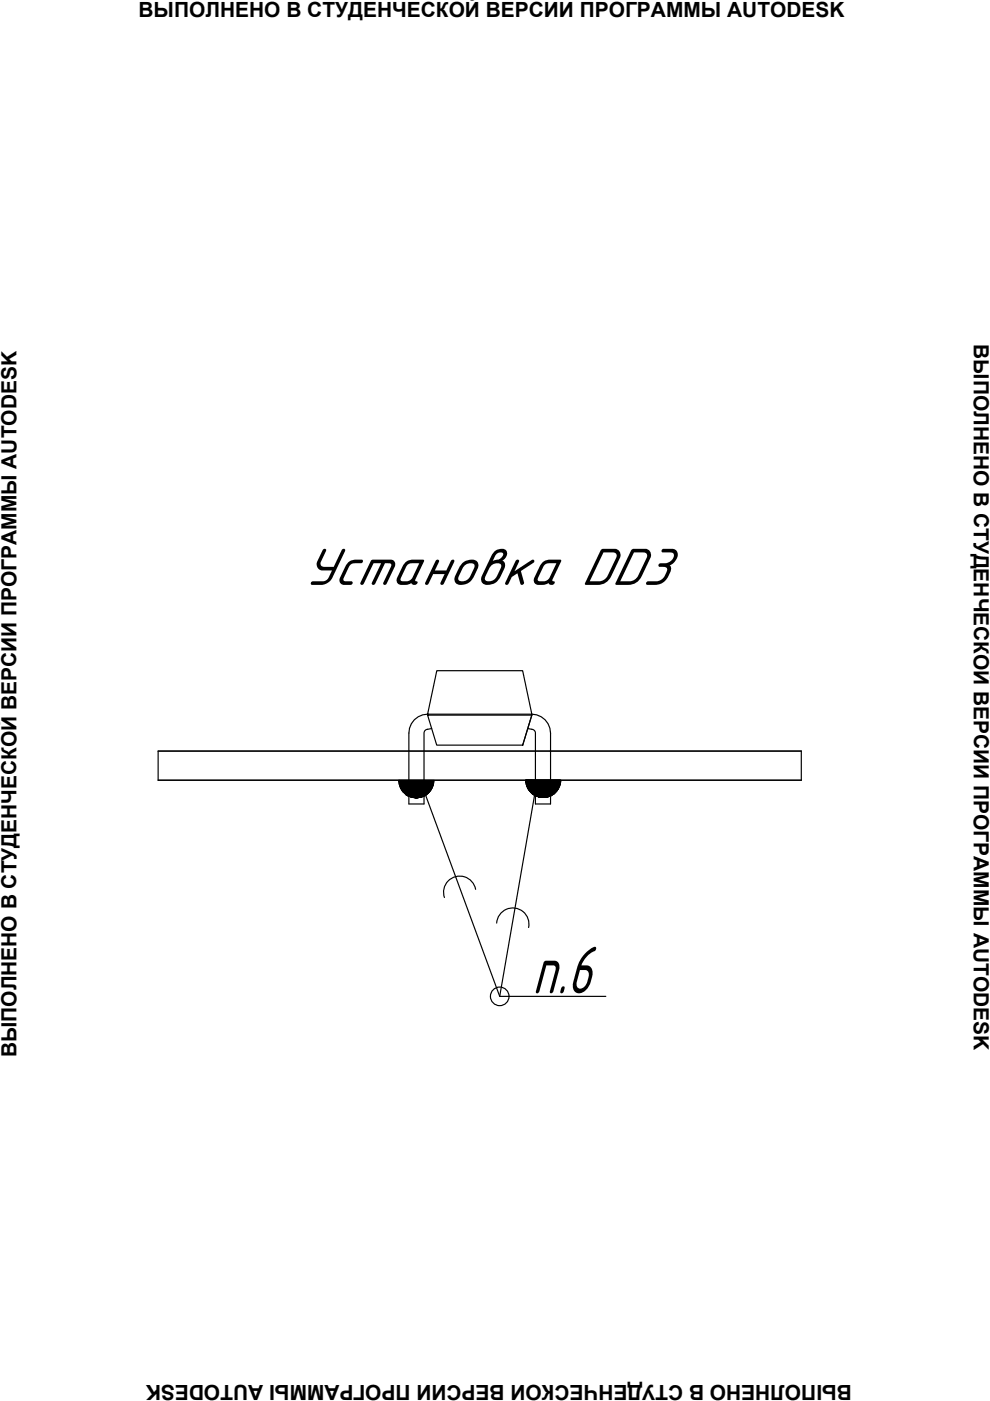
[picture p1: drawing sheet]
<svg xmlns="http://www.w3.org/2000/svg" width="210mm" height="297mm" viewBox="0 0 210 297" stroke-linecap="round" stroke-linejoin="round" font-family="sans-serif">
<!-- layer: 0 -->
<g fill="none" stroke="#000" stroke-width=".25">
<path d="M33.5 159.2h136.4v6.2h-136.4zM90.7 151.6l1.9-9.4h18.2l2 9.2h-22.1a4 4 0 0 0-4 4v15.1h3.2v-15.1l.4-.7 1.2-.2M90.7 151.6h22.1l-2 6.4h-18.2zM112.8 151.4l-2 6.6M112.8 151.4a4 4 0 0 1 3.9 4v15.1h-3.2v-15.1l-.4-.7-1.2-.2M112.8 151.4v.2M89.9 167.7l16 43.6h22.5M113.5 167.5l-7.6 43.8"/>
<circle cx="106" cy="211.2" r="1.97"/>
</g>
<path d="M100.8 188.6a3.4 3.4 0 0 0-4.2-2.7 3.4 3.4 0 0 0-2.4 4.4M105.3 195.7a3.4 3.4 0 0 1 3.9-3.2 3.4 3.4 0 0 1 2.9 4.2" fill="none" stroke="#000" stroke-width=".25"/>
<!-- layer: 0 -->
<g fill="#000" stroke="#000" stroke-width=".21">
<path d="M84.6 165.5h7.4zM88 169.1h.6zM111.5 165.4h7.4zM114.9 169.1h.6z"/>
<path d="M88 169.1h.5zM88 169.1h.5z"/>
<path d="M87.7 169.1h1.1zM87.7 169.1h.9z"/>
<path d="M87.7 169.1h1.1zM87.7 169.1h1.1z"/>
<path d="M87.5 169h1.6zM87.5 169l1.3 .1z"/>
<path d="M87.4 169h1.7zM87.4 169h1.7z"/>
<path d="M87.2 169h2.2zM87.2 169h1.9z"/>
<path d="M87.2 169h2.2zM87.2 169h2.2z"/>
<path d="M86.9 168.9h2.7zM86.9 168.9l2.5 .1z"/>
<path d="M86.9 168.9h2.7zM86.9 168.9h2.7z"/>
<path d="M86.7 168.8h3.2zM86.7 168.8l2.9 .1z"/>
<path d="M86.7 168.8h3.2zM86.7 168.8h3.2z"/>
<path d="M86.4 168.7l3.5 .1 .2-.1zM86.4 168.7l3.5 .1h-3.2z"/>
<path d="M86.4 168.6h3.7zM86.4 168.6l3.7 .1z"/>
<path d="M86.2 168.5l3.9 .1 .2-.1zM86.2 168.5l3.9 .1h-3.7z"/>
<path d="M86.2 168.5h4.2zM86.2 168.5h4.1z"/>
<path d="M86 168.3l4.4 .2 .2-.2zM86 168.3l4.4 .2h-4.2z"/>
<path d="M86 168.3h4.6zM86 168.3h4.6z"/>
<path d="M85.8 168.2l4.8 .1 .2-.1zM85.8 168.2l4.8 .1h-4.6z"/>
<path d="M85.8 168.2h5zM85.8 168.2h5z"/>
<path d="M85.6 168l5.2 .2 .2-.2zM85.6 168l5.2 .2h-5z"/>
<path d="M85.6 168h5.4zM85.6 168h5.4z"/>
<path d="M85.4 167.8l5.6 .2 .2-.2zM85.4 167.8l5.6 .2h-5.4z"/>
<path d="M85.4 167.8h5.8zM85.4 167.8h5.8z"/>
<path d="M85.2 167.5l6 .3 .1-.3zM85.2 167.5l6 .3h-5.8z"/>
<path d="M85.2 167.5h6.1zM85.2 167.5h6.1z"/>
<path d="M85.1 167.3l6.2 .2 .2-.2zM85.1 167.3l6.2 .2h-6.1z"/>
<path d="M85.1 167.3h6.4zM85.1 167.3h6.4z"/>
<path d="M84.9 167.1l6.6 .2 .1-.2zM84.9 167.1l6.6 .2h-6.4z"/>
<path d="M84.9 167.1h6.7zM84.9 167.1h6.7z"/>
<path d="M84.8 166.8l6.8 .3 .1-.3zM84.8 166.8l6.8 .3h-6.7z"/>
<path d="M84.8 166.8h6.9zM84.8 166.8h6.9z"/>
<path d="M84.7 166.6l7 .2 .1-.2zM84.7 166.6l7 .2h-6.9z"/>
<path d="M84.7 166.5h7.1zM84.7 166.5l7.1 .1z"/>
<path d="M84.7 166.3l7.1 .2 .1-.2zM84.7 166.3l7.1 .2h-7.1z"/>
<path d="M84.7 166.3h7.2zM84.7 166.3h7.2z"/>
<path d="M84.6 166h7.3zM84.6 166h7.3z"/>
<path d="M84.6 166l7.3 .3v-.3zM84.6 166l7.3 .3h-7.2z"/>
<path d="M84.6 165.7h7.4zM84.6 165.7h7.4z"/>
<path d="M84.6 165.7l7.3 .3 .1-.3zM84.6 165.7l7.3 .3h-7.3z"/>
<path d="M84.6 165.5l7.4 .2v-.2zM84.6 165.5l7.4 .2h-7.4z"/>
<path d="M114.9 169.1h.5zM114.9 169.1h.5z"/>
<path d="M114.6 169h1.1zM114.6 169l.9 .1z"/>
<path d="M114.6 169h1.1zM114.6 169h1.1z"/>
<path d="M114.4 169h1.6zM114.4 169h1.3z"/>
<path d="M114.3 169h1.7zM114.3 169h1.7z"/>
<path d="M114.1 168.9h2.2zM114.1 168.9l1.9 .1z"/>
<path d="M114.1 168.9h2.2zM114.1 168.9h2.2z"/>
<path d="M113.8 168.8h2.7zM113.8 168.8l2.5 .1z"/>
<path d="M113.8 168.8h2.7zM113.8 168.8h2.7z"/>
<path d="M113.6 168.7h3.2zM113.6 168.7l2.9 .1z"/>
<path d="M113.6 168.7h3.2zM113.6 168.7h3.2z"/>
<path d="M113.3 168.6l3.5 .1 .2-.1zM113.3 168.6l3.5 .1h-3.2z"/>
<path d="M113.3 168.6h3.7zM113.3 168.6h3.7z"/>
<path d="M113.1 168.4l3.9 .2 .2-.2zM113.1 168.4l3.9 .2h-3.7z"/>
<path d="M113.1 168.4h4.2zM113.1 168.4h4.1z"/>
<path d="M112.9 168.3l4.4 .1 .2-.1zM112.9 168.3l4.4 .1h-4.2z"/>
<path d="M112.9 168.3h4.6zM112.9 168.3h4.6z"/>
<path d="M112.7 168.1l4.8 .2 .2-.2zM112.7 168.1l4.8 .2h-4.6z"/>
<path d="M112.7 168.1h5zM112.7 168.1h5z"/>
<path d="M112.5 167.9l5.2 .2 .2-.2zM112.5 167.9l5.2 .2h-5z"/>
<path d="M112.5 167.9h5.4zM112.5 167.9h5.4z"/>
<path d="M112.3 167.7l5.6 .2 .2-.2zM112.3 167.7l5.6 .2h-5.4z"/>
<path d="M112.3 167.7h5.8zM112.3 167.7h5.8z"/>
<path d="M112.1 167.5l6 .2 .1-.2zM112.1 167.5l6 .2h-5.8z"/>
<path d="M112.1 167.5h6.1zM112.1 167.5h6.1z"/>
<path d="M112 167.2l6.2 .3 .2-.3zM112 167.2l6.2 .3h-6.1z"/>
<path d="M112 167.2h6.4zM112 167.2h6.4z"/>
<path d="M111.8 167l6.6 .2 .1-.2zM111.8 167l6.6 .2h-6.4z"/>
<path d="M111.8 167h6.7zM111.8 167h6.7z"/>
<path d="M111.7 166.8l6.8 .2 .1-.2zM111.7 166.8l6.8 .2h-6.7z"/>
<path d="M111.7 166.7h6.9zM111.7 166.7l6.9 .1z"/>
<path d="M111.6 166.5l7 .2 .1-.2zM111.6 166.5l7 .2h-6.9z"/>
<path d="M111.6 166.5h7.1zM111.6 166.5h7.1z"/>
<path d="M111.6 166.2h7.2zM111.6 166.2h7.2z"/>
<path d="M111.6 166.2l7.1 .3 .1-.3zM111.6 166.2l7.1 .3h-7.1z"/>
<path d="M111.5 166l7.3 .2v-.2zM111.5 166l7.3 .2h-7.2z"/>
<path d="M111.5 165.9h7.3zM111.5 165.9l7.3 .1z"/>
<path d="M111.5 165.7h7.4zM111.5 165.7h7.4z"/>
<path d="M111.5 165.7l7.3 .2 .1-.2zM111.5 165.7l7.3 .2h-7.3z"/>
<path d="M111.5 165.4l7.4 .3v-.3zM111.5 165.4l7.4 .3h-7.4z"/>
</g>
<text font-size="15.8" x="112.8" y="210.6">п.6</text>
<text font-size="12.1" x="64.1" y="124">Установка DD3</text>
<g font-size="4.4">
<text x="29.4" y="3.5">ВЫПОЛНЕНО В СТУДЕНЧЕСКОЙ ВЕРСИИ ПРОГРАММЫ AUTODESK</text>
<text x="206.5" y="72.9" transform="rotate(90 206.5 72.9)">ВЫПОЛНЕНО В СТУДЕНЧЕСКОЙ ВЕРСИИ ПРОГРАММЫ AUTODESK</text>
<text x="3.5" y="224.2" transform="rotate(-90 3.5 224.2)">ВЫПОЛНЕНО В СТУДЕНЧЕСКОЙ ВЕРСИИ ПРОГРАММЫ AUTODESK</text>
<text x="180.6" y="293.6" transform="rotate(-180 180.6 293.6)">ВЫПОЛНЕНО В СТУДЕНЧЕСКОЙ ВЕРСИИ ПРОГРАММЫ AUTODESK</text>
</g>
</svg>
